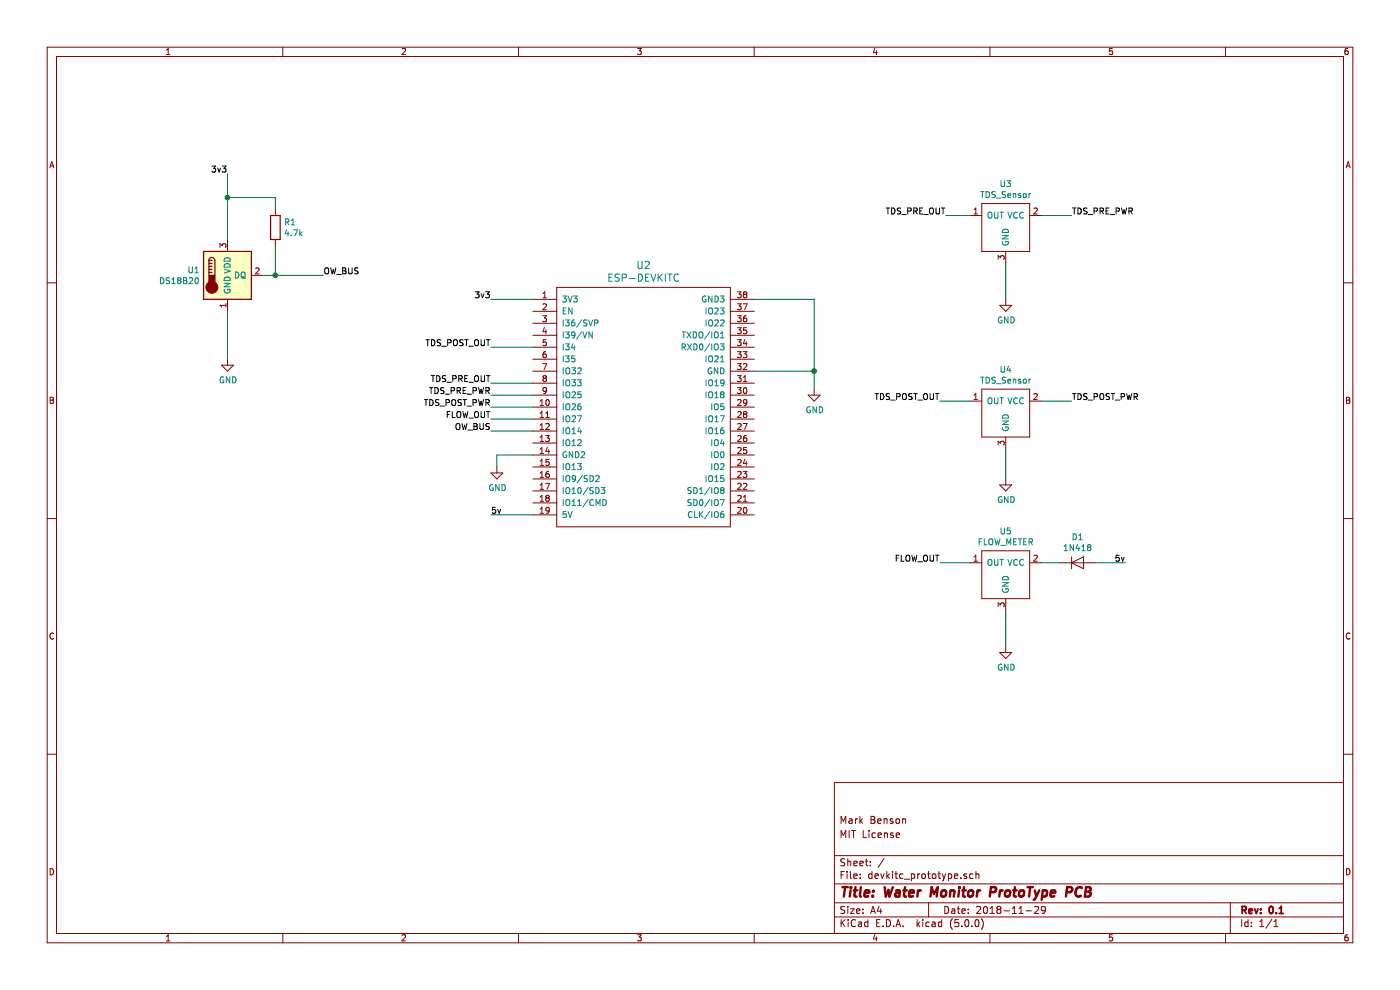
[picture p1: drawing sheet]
EESchema Schematic File Version 4
EELAYER 26 0
EELAYER END
$Descr A4 11693 8268
encoding utf-8
Sheet 1 1
Title "Water Monitor ProtoType PCB"
Date "2018-11-29"
Rev "0.1"
Comp ""
Comment1 "MIT License"
Comment2 "Mark Benson"
Comment3 ""
Comment4 ""
$EndDescr
$Comp
L custom:ESP-DEVKITC U2
U 1 1
P 5400 3150
F 0 "U2" H 5375 4087 60  0000 C CNN
F 1 "ESP-DEVKITC" H 5375 3981 60  0000 C CNN
F 2 "custom:DEVKITC" H 5250 3250 60  0001 C CNN
F 3 "" H 5250 3250 60  0001 C CNN
	1    5400 3150
	1    0    0    -1  
$EndComp
$Comp
L Sensor_Temperature:DS18B20 U1
U 1 1
P 1900 2300
F 0 "U1" H 1670 2346 50  0000 R CNN
F 1 "DS18B20" H 1670 2255 50  0000 R CNN
F 2 "Connector_PinHeader_2.54mm:PinHeader_1x03_P2.54mm_Vertical" H 900 2050 50  0001 C CNN
F 3 "http://datasheets.maximintegrated.com/en/ds/DS18B20.pdf" H 1750 2550 50  0001 C CNN
	1    1900 2300
	1    0    0    -1  
$EndComp
$Comp
L Device:R R1
U 1 1
P 2300 1900
F 0 "R1" H 2370 1946 50  0000 L CNN
F 1 "4.7k" H 2370 1855 50  0000 L CNN
F 2 "Resistor_THT:R_Axial_DIN0204_L3.6mm_D1.6mm_P5.08mm_Horizontal" V 2230 1900 50  0001 C CNN
F 3 "~" H 2300 1900 50  0001 C CNN
	1    2300 1900
	1    0    0    -1  
$EndComp
$Comp
L custom:TDS_Sensor U3
U 1 1
P 8100 1800
F 0 "U3" H 8400 2065 50  0000 C CNN
F 1 "TDS_Sensor" H 8400 1974 50  0000 C CNN
F 2 "Connector_PinHeader_2.54mm:PinHeader_1x03_P2.54mm_Vertical" H 8100 1800 50  0001 C CNN
F 3 "" H 8100 1800 50  0001 C CNN
	1    8100 1800
	1    0    0    -1  
$EndComp
$Comp
L custom:TDS_Sensor U4
U 1 1
P 8100 3350
F 0 "U4" H 8400 3615 50  0000 C CNN
F 1 "TDS_Sensor" H 8400 3524 50  0000 C CNN
F 2 "Connector_PinHeader_2.54mm:PinHeader_1x03_P2.54mm_Vertical" H 8100 3350 50  0001 C CNN
F 3 "" H 8100 3350 50  0001 C CNN
	1    8100 3350
	1    0    0    -1  
$EndComp
$Comp
L custom:FLOW_METER U5
U 1 1
P 8100 4700
F 0 "U5" H 8400 4965 50  0000 C CNN
F 1 "FLOW_METER" H 8400 4874 50  0000 C CNN
F 2 "Connector_PinHeader_2.54mm:PinHeader_1x03_P2.54mm_Vertical" H 8100 4700 50  0001 C CNN
F 3 "" H 8100 4700 50  0001 C CNN
	1    8100 4700
	1    0    0    -1  
$EndComp
Text Label 8950 1800 0    50   ~ 0
TDS_PRE_PWR
Wire Wire Line
	8700 1800 8950 1800
$Comp
L power:GND #PWR02
U 1 1
P 8400 2500
F 0 "#PWR02" H 8400 2250 50  0001 C CNN
F 1 "GND" H 8405 2327 50  0000 C CNN
F 2 "" H 8400 2500 50  0001 C CNN
F 3 "" H 8400 2500 50  0001 C CNN
	1    8400 2500
	1    0    0    -1  
$EndComp
$Comp
L power:GND #PWR03
U 1 1
P 8400 4000
F 0 "#PWR03" H 8400 3750 50  0001 C CNN
F 1 "GND" H 8405 3827 50  0000 C CNN
F 2 "" H 8400 4000 50  0001 C CNN
F 3 "" H 8400 4000 50  0001 C CNN
	1    8400 4000
	1    0    0    -1  
$EndComp
$Comp
L power:GND #PWR04
U 1 1
P 8400 5400
F 0 "#PWR04" H 8400 5150 50  0001 C CNN
F 1 "GND" H 8405 5227 50  0000 C CNN
F 2 "" H 8400 5400 50  0001 C CNN
F 3 "" H 8400 5400 50  0001 C CNN
	1    8400 5400
	1    0    0    -1  
$EndComp
Wire Wire Line
	8400 5400 8400 5100
Wire Wire Line
	8400 4000 8400 3750
Wire Wire Line
	8400 2500 8400 2200
Text Label 8950 3350 0    50   ~ 0
TDS_POST_PWR
Wire Wire Line
	8700 3350 8950 3350
Text Label 7900 1800 2    50   ~ 0
TDS_PRE_OUT
Wire Wire Line
	7900 1800 8100 1800
Text Label 7850 3350 2    50   ~ 0
TDS_POST_OUT
Wire Wire Line
	7850 3350 8100 3350
Wire Wire Line
	8100 4700 7850 4700
$Comp
L Device:D D1
U 1 1
P 9000 4700
F 0 "D1" H 9000 4916 50  0000 C CNN
F 1 "1N418" H 9000 4825 50  0000 C CNN
F 2 "Diode_THT:D_DO-35_SOD27_P7.62mm_Horizontal" H 9000 4700 50  0001 C CNN
F 3 "~" H 9000 4700 50  0001 C CNN
	1    9000 4700
	1    0    0    -1  
$EndComp
Wire Wire Line
	8850 4700 8700 4700
Wire Wire Line
	9150 4700 9400 4700
Text Label 9400 4700 2    50   ~ 0
5v
Text Label 7850 4700 2    50   ~ 0
FLOW_OUT
Wire Wire Line
	4450 3300 4100 3300
Wire Wire Line
	4450 3400 4100 3400
Wire Wire Line
	4450 3500 4100 3500
Wire Wire Line
	4450 2900 4100 2900
Text Label 4100 3200 2    50   ~ 0
TDS_PRE_OUT
Wire Wire Line
	4450 3200 4100 3200
Text Label 4100 2900 2    50   ~ 0
TDS_POST_OUT
Text Label 4100 3500 2    50   ~ 0
FLOW_OUT
Text Label 4100 3300 2    50   ~ 0
TDS_PRE_PWR
Text Label 4100 3400 2    50   ~ 0
TDS_POST_PWR
$Comp
L power:GND #PWR01
U 1 1
P 1900 3000
F 0 "#PWR01" H 1900 2750 50  0001 C CNN
F 1 "GND" H 1905 2827 50  0000 C CNN
F 2 "" H 1900 3000 50  0001 C CNN
F 3 "" H 1900 3000 50  0001 C CNN
	1    1900 3000
	1    0    0    -1  
$EndComp
Wire Wire Line
	1900 3000 1900 2600
Wire Wire Line
	4450 2500 4100 2500
Text Label 4100 2500 2    50   ~ 0
3v3
Wire Wire Line
	1900 2000 1900 1650
Text Label 1900 1450 2    50   ~ 0
3v3
Wire Wire Line
	2200 2300 2300 2300
Wire Wire Line
	2300 2050 2300 2300
Connection ~ 2300 2300
Wire Wire Line
	2300 2300 2700 2300
Wire Wire Line
	2300 1750 2300 1650
Wire Wire Line
	2300 1650 1900 1650
Connection ~ 1900 1650
Wire Wire Line
	1900 1450 1900 1650
Text Label 2700 2300 0    50   ~ 0
OW_BUS
Wire Wire Line
	4450 4300 4100 4300
Text Label 4100 4300 0    50   ~ 0
5v
Wire Wire Line
	4450 3600 4100 3600
Text Label 4100 3600 2    50   ~ 0
OW_BUS
$Comp
L power:GND #PWR?
U 1 1
P 6800 3250
F 0 "#PWR?" H 6800 3000 50  0001 C CNN
F 1 "GND" H 6805 3077 50  0000 C CNN
F 2 "" H 6800 3250 50  0001 C CNN
F 3 "" H 6800 3250 50  0001 C CNN
	1    6800 3250
	1    0    0    -1  
$EndComp
$Comp
L power:GND #PWR?
U 1 1
P 4150 3900
F 0 "#PWR?" H 4150 3650 50  0001 C CNN
F 1 "GND" H 4155 3727 50  0000 C CNN
F 2 "" H 4150 3900 50  0001 C CNN
F 3 "" H 4150 3900 50  0001 C CNN
	1    4150 3900
	1    0    0    -1  
$EndComp
Wire Wire Line
	6300 2500 6800 2500
Wire Wire Line
	6800 2500 6800 3100
Wire Wire Line
	6300 3100 6800 3100
Connection ~ 6800 3100
Wire Wire Line
	6800 3100 6800 3250
Wire Wire Line
	4450 3800 4150 3800
Wire Wire Line
	4150 3800 4150 3900
$EndSCHEMATC
